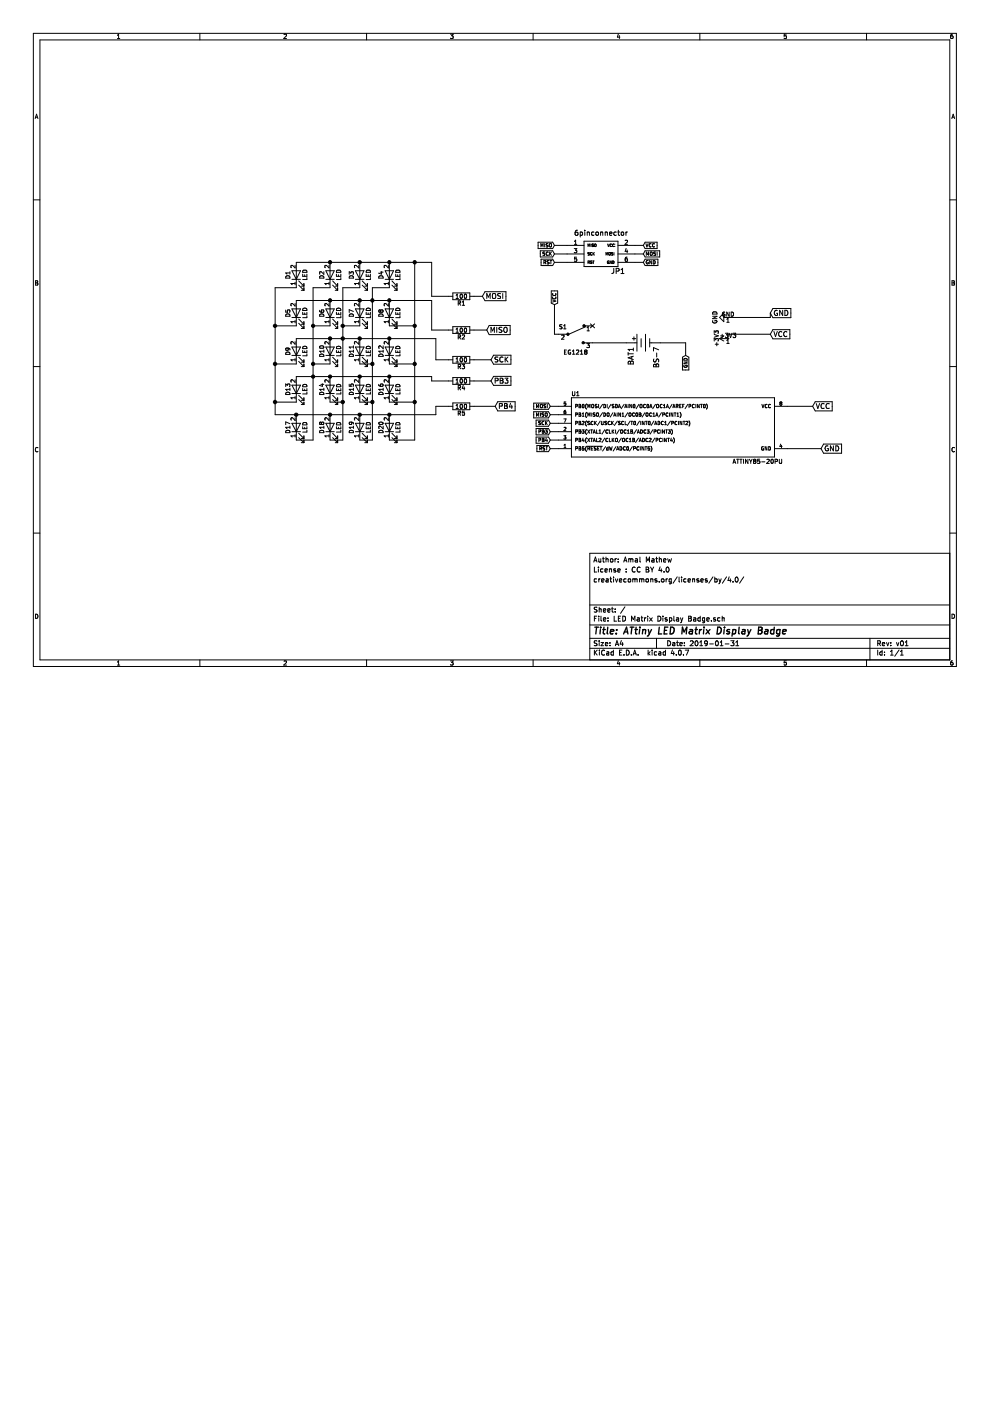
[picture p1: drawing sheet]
EESchema Schematic File Version 2
LIBS:power
LIBS:device
LIBS:switches
LIBS:relays
LIBS:motors
LIBS:transistors
LIBS:conn
LIBS:linear
LIBS:regul
LIBS:74xx
LIBS:cmos4000
LIBS:adc-dac
LIBS:memory
LIBS:xilinx
LIBS:microcontrollers
LIBS:dsp
LIBS:microchip
LIBS:analog_switches
LIBS:motorola
LIBS:texas
LIBS:intel
LIBS:audio
LIBS:interface
LIBS:digital-audio
LIBS:philips
LIBS:display
LIBS:cypress
LIBS:siliconi
LIBS:opto
LIBS:atmel
LIBS:contrib
LIBS:valves
LIBS:dk_Battery-Holders-Clips-Contacts
LIBS:dk_Slide-Switches
LIBS:6pinconnector
LIBS:LED Matrix Display Badge-cache
EELAYER 25 0
EELAYER END
$Descr A4 11693 8268
encoding utf-8
Sheet 1 1
Title "ATtiny LED Matrix Display Badge"
Date "2019-01-31"
Rev "v01"
Comp ""
Comment1 ""
Comment2 "creativecommons.org/licenses/by/4.0/"
Comment3 "License : CC BY 4.0"
Comment4 "Author: Amal Mathew"
$EndDescr
$Comp
L LED D1
U 1 1
P 3500 3250
F 0 "D1" H 3500 3350 50  0000 C CNN
F 1 "LED" H 3500 3150 50  0000 C CNN
F 2 "digikey-footprints:LED_3mm_Radial" H 3500 3250 50  0001 C CNN
F 3 "" H 3500 3250 50  0001 C CNN
	1    3500 3250
	0    -1   -1   0   
$EndComp
$Comp
L LED D2
U 1 1
P 3900 3250
F 0 "D2" H 3900 3350 50  0000 C CNN
F 1 "LED" H 3900 3150 50  0000 C CNN
F 2 "digikey-footprints:LED_3mm_Radial" H 3900 3250 50  0001 C CNN
F 3 "" H 3900 3250 50  0001 C CNN
	1    3900 3250
	0    -1   -1   0   
$EndComp
$Comp
L LED D3
U 1 1
P 4250 3250
F 0 "D3" H 4250 3350 50  0000 C CNN
F 1 "LED" H 4250 3150 50  0000 C CNN
F 2 "digikey-footprints:LED_3mm_Radial" H 4250 3250 50  0001 C CNN
F 3 "" H 4250 3250 50  0001 C CNN
	1    4250 3250
	0    -1   -1   0   
$EndComp
$Comp
L LED D4
U 1 1
P 4600 3250
F 0 "D4" H 4600 3350 50  0000 C CNN
F 1 "LED" H 4600 3150 50  0000 C CNN
F 2 "digikey-footprints:LED_3mm_Radial" H 4600 3250 50  0001 C CNN
F 3 "" H 4600 3250 50  0001 C CNN
	1    4600 3250
	0    -1   -1   0   
$EndComp
$Comp
L LED D5
U 1 1
P 3500 3700
F 0 "D5" H 3500 3800 50  0000 C CNN
F 1 "LED" H 3500 3600 50  0000 C CNN
F 2 "digikey-footprints:LED_3mm_Radial" H 3500 3700 50  0001 C CNN
F 3 "" H 3500 3700 50  0001 C CNN
	1    3500 3700
	0    -1   -1   0   
$EndComp
$Comp
L LED D6
U 1 1
P 3900 3700
F 0 "D6" H 3900 3800 50  0000 C CNN
F 1 "LED" H 3900 3600 50  0000 C CNN
F 2 "digikey-footprints:LED_3mm_Radial" H 3900 3700 50  0001 C CNN
F 3 "" H 3900 3700 50  0001 C CNN
	1    3900 3700
	0    -1   -1   0   
$EndComp
$Comp
L LED D7
U 1 1
P 4250 3700
F 0 "D7" H 4250 3800 50  0000 C CNN
F 1 "LED" H 4250 3600 50  0000 C CNN
F 2 "digikey-footprints:LED_3mm_Radial" H 4250 3700 50  0001 C CNN
F 3 "" H 4250 3700 50  0001 C CNN
	1    4250 3700
	0    -1   -1   0   
$EndComp
$Comp
L LED D8
U 1 1
P 4600 3700
F 0 "D8" H 4600 3800 50  0000 C CNN
F 1 "LED" H 4600 3600 50  0000 C CNN
F 2 "digikey-footprints:LED_3mm_Radial" H 4600 3700 50  0001 C CNN
F 3 "" H 4600 3700 50  0001 C CNN
	1    4600 3700
	0    -1   -1   0   
$EndComp
$Comp
L LED D9
U 1 1
P 3500 4150
F 0 "D9" H 3500 4250 50  0000 C CNN
F 1 "LED" H 3500 4050 50  0000 C CNN
F 2 "digikey-footprints:LED_3mm_Radial" H 3500 4150 50  0001 C CNN
F 3 "" H 3500 4150 50  0001 C CNN
	1    3500 4150
	0    -1   -1   0   
$EndComp
$Comp
L LED D10
U 1 1
P 3900 4150
F 0 "D10" H 3900 4250 50  0000 C CNN
F 1 "LED" H 3900 4050 50  0000 C CNN
F 2 "digikey-footprints:LED_3mm_Radial" H 3900 4150 50  0001 C CNN
F 3 "" H 3900 4150 50  0001 C CNN
	1    3900 4150
	0    -1   -1   0   
$EndComp
$Comp
L LED D11
U 1 1
P 4250 4150
F 0 "D11" H 4250 4250 50  0000 C CNN
F 1 "LED" H 4250 4050 50  0000 C CNN
F 2 "digikey-footprints:LED_3mm_Radial" H 4250 4150 50  0001 C CNN
F 3 "" H 4250 4150 50  0001 C CNN
	1    4250 4150
	0    -1   -1   0   
$EndComp
$Comp
L LED D12
U 1 1
P 4600 4150
F 0 "D12" H 4600 4250 50  0000 C CNN
F 1 "LED" H 4600 4050 50  0000 C CNN
F 2 "digikey-footprints:LED_3mm_Radial" H 4600 4150 50  0001 C CNN
F 3 "" H 4600 4150 50  0001 C CNN
	1    4600 4150
	0    -1   -1   0   
$EndComp
$Comp
L LED D13
U 1 1
P 3500 4600
F 0 "D13" H 3500 4700 50  0000 C CNN
F 1 "LED" H 3500 4500 50  0000 C CNN
F 2 "digikey-footprints:LED_3mm_Radial" H 3500 4600 50  0001 C CNN
F 3 "" H 3500 4600 50  0001 C CNN
	1    3500 4600
	0    -1   -1   0   
$EndComp
$Comp
L LED D14
U 1 1
P 3900 4600
F 0 "D14" H 3900 4700 50  0000 C CNN
F 1 "LED" H 3900 4500 50  0000 C CNN
F 2 "digikey-footprints:LED_3mm_Radial" H 3900 4600 50  0001 C CNN
F 3 "" H 3900 4600 50  0001 C CNN
	1    3900 4600
	0    -1   -1   0   
$EndComp
$Comp
L LED D15
U 1 1
P 4250 4600
F 0 "D15" H 4250 4700 50  0000 C CNN
F 1 "LED" H 4250 4500 50  0000 C CNN
F 2 "digikey-footprints:LED_3mm_Radial" H 4250 4600 50  0001 C CNN
F 3 "" H 4250 4600 50  0001 C CNN
	1    4250 4600
	0    -1   -1   0   
$EndComp
$Comp
L LED D16
U 1 1
P 4600 4600
F 0 "D16" H 4600 4700 50  0000 C CNN
F 1 "LED" H 4600 4500 50  0000 C CNN
F 2 "digikey-footprints:LED_3mm_Radial" H 4600 4600 50  0001 C CNN
F 3 "" H 4600 4600 50  0001 C CNN
	1    4600 4600
	0    -1   -1   0   
$EndComp
$Comp
L LED D17
U 1 1
P 3500 5050
F 0 "D17" H 3500 5150 50  0000 C CNN
F 1 "LED" H 3500 4950 50  0000 C CNN
F 2 "digikey-footprints:LED_3mm_Radial" H 3500 5050 50  0001 C CNN
F 3 "" H 3500 5050 50  0001 C CNN
	1    3500 5050
	0    -1   -1   0   
$EndComp
$Comp
L LED D18
U 1 1
P 3900 5050
F 0 "D18" H 3900 5150 50  0000 C CNN
F 1 "LED" H 3900 4950 50  0000 C CNN
F 2 "digikey-footprints:LED_3mm_Radial" H 3900 5050 50  0001 C CNN
F 3 "" H 3900 5050 50  0001 C CNN
	1    3900 5050
	0    -1   -1   0   
$EndComp
$Comp
L LED D19
U 1 1
P 4250 5050
F 0 "D19" H 4250 5150 50  0000 C CNN
F 1 "LED" H 4250 4950 50  0000 C CNN
F 2 "digikey-footprints:LED_3mm_Radial" H 4250 5050 50  0001 C CNN
F 3 "" H 4250 5050 50  0001 C CNN
	1    4250 5050
	0    -1   -1   0   
$EndComp
$Comp
L LED D20
U 1 1
P 4600 5050
F 0 "D20" H 4600 5150 50  0000 C CNN
F 1 "LED" H 4600 4950 50  0000 C CNN
F 2 "digikey-footprints:LED_3mm_Radial" H 4600 5050 50  0001 C CNN
F 3 "" H 4600 5050 50  0001 C CNN
	1    4600 5050
	0    -1   -1   0   
$EndComp
$Comp
L R R1
U 1 1
P 5450 3500
F 0 "R1" V 5530 3500 50  0000 C CNN
F 1 "100" V 5450 3500 50  0000 C CNN
F 2 "Resistors_THT:R_Axial_DIN0204_L3.6mm_D1.6mm_P7.62mm_Horizontal" V 5380 3500 50  0001 C CNN
F 3 "" H 5450 3500 50  0001 C CNN
	1    5450 3500
	0    1    1    0   
$EndComp
$Comp
L R R2
U 1 1
P 5450 3900
F 0 "R2" V 5530 3900 50  0000 C CNN
F 1 "100" V 5450 3900 50  0000 C CNN
F 2 "Resistors_THT:R_Axial_DIN0204_L3.6mm_D1.6mm_P7.62mm_Horizontal" V 5380 3900 50  0001 C CNN
F 3 "" H 5450 3900 50  0001 C CNN
	1    5450 3900
	0    1    1    0   
$EndComp
$Comp
L R R3
U 1 1
P 5450 4250
F 0 "R3" V 5530 4250 50  0000 C CNN
F 1 "100" V 5450 4250 50  0000 C CNN
F 2 "Resistors_THT:R_Axial_DIN0204_L3.6mm_D1.6mm_P7.62mm_Horizontal" V 5380 4250 50  0001 C CNN
F 3 "" H 5450 4250 50  0001 C CNN
	1    5450 4250
	0    1    1    0   
$EndComp
$Comp
L R R4
U 1 1
P 5450 4500
F 0 "R4" V 5530 4500 50  0000 C CNN
F 1 "100" V 5450 4500 50  0000 C CNN
F 2 "Resistors_THT:R_Axial_DIN0204_L3.6mm_D1.6mm_P7.62mm_Horizontal" V 5380 4500 50  0001 C CNN
F 3 "" H 5450 4500 50  0001 C CNN
	1    5450 4500
	0    1    1    0   
$EndComp
$Comp
L R R5
U 1 1
P 5450 4800
F 0 "R5" V 5530 4800 50  0000 C CNN
F 1 "100" V 5450 4800 50  0000 C CNN
F 2 "Resistors_THT:R_Axial_DIN0204_L3.6mm_D1.6mm_P7.62mm_Horizontal" V 5380 4800 50  0001 C CNN
F 3 "" H 5450 4800 50  0001 C CNN
	1    5450 4800
	0    1    1    0   
$EndComp
$Comp
L ATTINY85-20PU U1
U 1 1
P 7950 5050
F 0 "U1" H 6800 5450 50  0000 C CNN
F 1 "ATTINY85-20PU" H 8950 4650 50  0000 C CNN
F 2 "Housings_DIP:DIP-8_W7.62mm" H 8950 5050 50  0001 C CIN
F 3 "" H 7950 5050 50  0001 C CNN
	1    7950 5050
	1    0    0    -1  
$EndComp
$Comp
L BS-7 BAT1
U 1 1
P 7600 4050
F 0 "BAT1" H 7550 4200 60  0000 R CNN
F 1 "BS-7" H 7550 3900 60  0000 R CNN
F 2 "digikey-footprints:Battery_Holder_Coin_2032_BS-7" H 7800 4250 60  0001 L CNN
F 3 "http://www.memoryprotectiondevices.com/datasheets/BS-7-datasheet.pdf" V 7800 4350 60  0001 L CNN
F 4 "BS-7-ND" H 7800 4450 60  0001 L CNN "Digi-Key_PN"
F 5 "BS-7" H 7800 4550 60  0001 L CNN "MPN"
F 6 "Battery Products" H 7800 4650 60  0001 L CNN "Category"
F 7 "Battery Holders, Clips, Contacts" H 7800 4750 60  0001 L CNN "Family"
F 8 "http://www.memoryprotectiondevices.com/datasheets/BS-7-datasheet.pdf" H 7800 4850 60  0001 L CNN "DK_Datasheet_Link"
F 9 "/product-detail/en/mpd-memory-protection-devices/BS-7/BS-7-ND/389447" H 7800 4950 60  0001 L CNN "DK_Detail_Page"
F 10 "HOLDER COINCELL 2032 RETAINRCLIP" H 7800 5050 60  0001 L CNN "Description"
F 11 "MPD (Memory Protection Devices)" H 7800 5150 60  0001 L CNN "Manufacturer"
F 12 "Active" H 7800 5250 60  0001 L CNN "Status"
	1    7600 4050
	0    -1   -1   0   
$EndComp
$Comp
L EG1218 S1
U 1 1
P 6800 3950
F 0 "S1" H 6650 4040 50  0000 C CNN
F 1 "EG1218" H 6800 3740 50  0000 C CNN
F 2 "digikey-footprints:Switch_Slide_11.6x4mm_EG1218" H 7000 4150 50  0001 L CNN
F 3 "http://spec_sheets.e-switch.com/specs/P040040.pdf" H 7000 4250 60  0001 L CNN
F 4 "EG1903-ND" H 7000 4350 60  0001 L CNN "Digi-Key_PN"
F 5 "EG1218" H 7000 4450 60  0001 L CNN "MPN"
F 6 "Switches" H 7000 4550 60  0001 L CNN "Category"
F 7 "Slide Switches" H 7000 4650 60  0001 L CNN "Family"
F 8 "http://spec_sheets.e-switch.com/specs/P040040.pdf" H 7000 4750 60  0001 L CNN "DK_Datasheet_Link"
F 9 "/product-detail/en/e-switch/EG1218/EG1903-ND/101726" H 7000 4850 60  0001 L CNN "DK_Detail_Page"
F 10 "SWITCH SLIDE SPDT 200MA 30V" H 7000 4950 60  0001 L CNN "Description"
F 11 "E-Switch" H 7000 5050 60  0001 L CNN "Manufacturer"
F 12 "Active" H 7000 5150 60  0001 L CNN "Status"
	1    6800 3950
	1    0    0    -1  
$EndComp
Wire Wire Line
	3500 3100 5100 3100
Connection ~ 3900 3100
Connection ~ 4250 3100
Wire Wire Line
	3500 3550 5100 3550
Connection ~ 4250 3550
Connection ~ 3900 3550
Wire Wire Line
	3500 4000 5150 4000
Connection ~ 3900 4000
Connection ~ 4250 4000
Wire Wire Line
	3500 4450 5100 4450
Connection ~ 3900 4450
Connection ~ 4250 4450
Wire Wire Line
	3250 4900 5150 4900
Connection ~ 4250 4900
Connection ~ 3900 4900
Wire Wire Line
	3500 3850 3250 3850
Wire Wire Line
	3250 3400 3250 4900
Wire Wire Line
	3250 3400 3500 3400
Wire Wire Line
	3250 4300 3500 4300
Connection ~ 3250 3850
Wire Wire Line
	3250 4750 3500 4750
Connection ~ 3250 4300
Connection ~ 3250 4750
Connection ~ 3500 4900
Wire Wire Line
	3900 3400 3700 3400
Wire Wire Line
	3700 3400 3700 5200
Wire Wire Line
	3700 3850 3900 3850
Wire Wire Line
	3700 4300 3900 4300
Connection ~ 3700 3850
Connection ~ 3700 4450
Connection ~ 3700 4300
Wire Wire Line
	3700 5200 3500 5200
Wire Wire Line
	4050 5200 3900 5200
Wire Wire Line
	4050 3400 4050 5200
Wire Wire Line
	4050 4750 3900 4750
Connection ~ 4050 4000
Connection ~ 4050 4750
Wire Wire Line
	4250 3850 4050 3850
Wire Wire Line
	4050 3400 4250 3400
Connection ~ 4050 3850
Wire Wire Line
	4600 3400 4400 3400
Wire Wire Line
	4400 3400 4400 5200
Connection ~ 4400 3550
Wire Wire Line
	4400 4300 4250 4300
Wire Wire Line
	4400 4750 4250 4750
Connection ~ 4400 4300
Wire Wire Line
	4400 5200 4250 5200
Connection ~ 4400 4750
Connection ~ 4600 3100
Wire Wire Line
	4600 3850 4900 3850
Wire Wire Line
	4900 3100 4900 5200
Wire Wire Line
	4900 4300 4600 4300
Connection ~ 4900 3850
Wire Wire Line
	4900 4750 4600 4750
Connection ~ 4900 4300
Wire Wire Line
	4900 5200 4600 5200
Connection ~ 4900 4750
Wire Wire Line
	5150 4900 5150 4800
Wire Wire Line
	5150 4800 5300 4800
Connection ~ 4600 4900
Wire Wire Line
	5100 4450 5100 4500
Wire Wire Line
	5100 4500 5300 4500
Connection ~ 4600 4450
Wire Wire Line
	5150 4000 5150 4250
Wire Wire Line
	5150 4250 5300 4250
Connection ~ 4600 4000
Wire Wire Line
	5100 3550 5100 3900
Wire Wire Line
	5100 3900 5300 3900
Connection ~ 4600 3550
Wire Wire Line
	5300 3500 5100 3500
Wire Wire Line
	5100 3500 5100 3100
Connection ~ 4900 3100
Text GLabel 5700 3500 2    60   Input ~ 0
MOSI
Text GLabel 5750 3900 2    60   Input ~ 0
MISO
Text GLabel 5800 4250 2    60   Input ~ 0
SCK
Text GLabel 5800 4500 2    60   Input ~ 0
PB3
Text GLabel 5850 4800 2    60   Input ~ 0
PB4
Wire Wire Line
	5700 3500 5600 3500
Wire Wire Line
	5750 3900 5600 3900
Wire Wire Line
	5800 4250 5600 4250
Wire Wire Line
	5800 4500 5600 4500
Wire Wire Line
	5850 4800 5600 4800
Text GLabel 6550 2900 0    40   Input ~ 0
MISO
Text GLabel 6550 3000 0    40   Input ~ 0
SCK
Text GLabel 6550 3100 0    40   Input ~ 0
RST
Text GLabel 7600 2900 2    40   Input ~ 0
VCC
Text GLabel 7600 3000 2    40   Input ~ 0
MOSI
$Comp
L GND #PWR01
U 1 1
P 8600 3750
F 0 "#PWR01" H 8600 3500 50  0001 C CNN
F 1 "GND" H 8600 3600 50  0000 C CNN
F 2 "" H 8600 3750 50  0001 C CNN
F 3 "" H 8600 3750 50  0001 C CNN
	1    8600 3750
	0    1    1    0   
$EndComp
$Comp
L +3V3 #PWR02
U 1 1
P 8600 4000
F 0 "#PWR02" H 8600 3850 50  0001 C CNN
F 1 "+3V3" H 8600 4140 50  0000 C CNN
F 2 "" H 8600 4000 50  0001 C CNN
F 3 "" H 8600 4000 50  0001 C CNN
	1    8600 4000
	0    -1   -1   0   
$EndComp
Text GLabel 9100 3950 2    60   Input ~ 0
VCC
Text GLabel 9100 3700 2    60   Input ~ 0
GND
Wire Wire Line
	8600 3750 9100 3750
Wire Wire Line
	9100 3750 9100 3700
Wire Wire Line
	9100 3950 8600 3950
Wire Wire Line
	8600 3950 8600 4000
Text GLabel 9600 4800 2    60   Input ~ 0
VCC
Text GLabel 9700 5300 2    60   Input ~ 0
GND
Wire Wire Line
	9700 5300 9300 5300
Wire Wire Line
	9600 4800 9300 4800
Text GLabel 6500 4800 0    40   Input ~ 0
MOSI
Text GLabel 6500 4900 0    40   Input ~ 0
MISO
Text GLabel 6500 5000 0    40   Input ~ 0
SCK
Text GLabel 6500 5100 0    40   Input ~ 0
PB3
Text GLabel 6500 5200 0    40   Input ~ 0
PB4
Text GLabel 6500 5300 0    40   Input ~ 0
RST
Wire Wire Line
	6500 4800 6600 4800
Wire Wire Line
	6500 4900 6600 4900
Wire Wire Line
	6500 5000 6600 5000
Wire Wire Line
	6500 5100 6600 5100
Wire Wire Line
	6500 5200 6600 5200
Wire Wire Line
	6500 5300 6600 5300
Wire Wire Line
	7000 4050 7400 4050
Text GLabel 8100 4200 3    40   Input ~ 0
GND
Wire Wire Line
	8100 4200 8100 4050
Wire Wire Line
	8100 4050 7800 4050
Text GLabel 6550 3600 1    40   Input ~ 0
VCC
Wire Wire Line
	6600 3950 6550 3950
Wire Wire Line
	6550 3950 6550 3600
NoConn ~ 7000 3850
$Comp
L 6pinconnector JP1
U 1 1
P 7100 3050
F 0 "JP1" H 7300 2900 60  0000 C CNN
F 1 "6pinconnector" H 7100 3350 60  0000 C CNN
F 2 "6pinconnector:6PINCONNECTOR" H 7100 3050 60  0001 C CNN
F 3 "" H 7100 3050 60  0001 C CNN
	1    7100 3050
	1    0    0    -1  
$EndComp
Text GLabel 7600 3100 2    40   Input ~ 0
GND
Wire Wire Line
	6550 2900 6700 2900
Wire Wire Line
	6550 3000 6700 3000
Wire Wire Line
	6550 3100 6700 3100
Wire Wire Line
	7500 2900 7600 2900
Wire Wire Line
	7500 3000 7600 3000
Wire Wire Line
	7500 3100 7600 3100
$EndSCHEMATC
